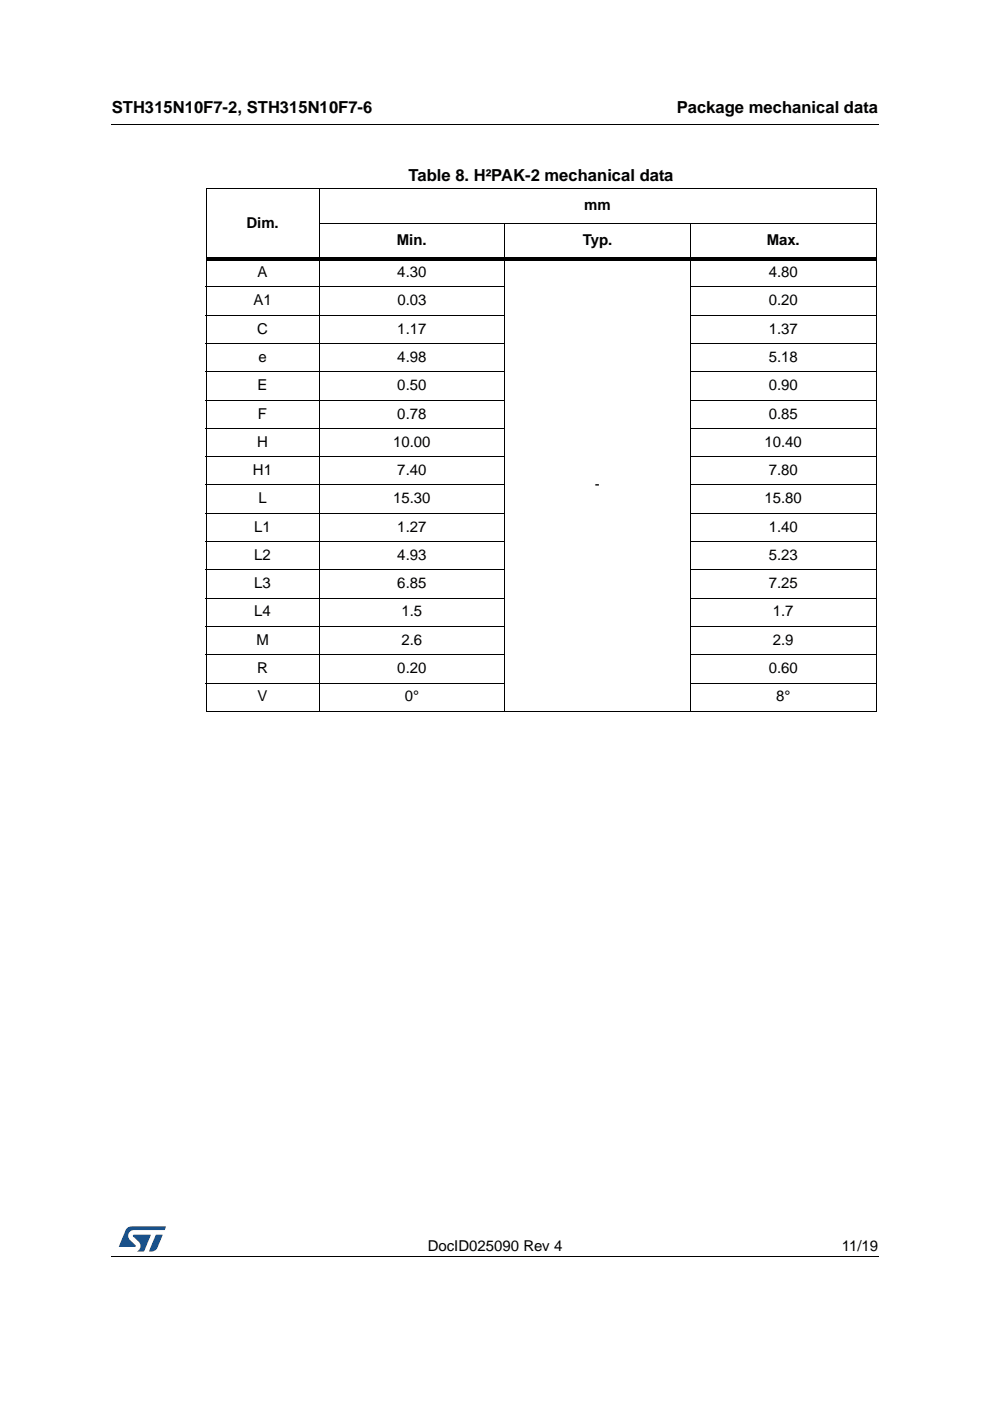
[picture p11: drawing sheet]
<svg xmlns="http://www.w3.org/2000/svg" width="210mm" height="297mm" viewBox="0 0 210 297" stroke-linecap="round" stroke-linejoin="round" font-family="sans-serif">
<path d="M23.6 26.2l.1 .2zM23.6 266.3l.1 .1z" fill="#000"/>
<path d="M23.7 26.3h162.6M23.7 266.4h162.6" fill="none" stroke="#000" stroke-width=".21"/>
<path d="M25.2 260h10v5.3h-10z" fill="#fff"/>
<g fill="#19518a">
<path d="M26.8 260.5l1.1-.5 7.3 .1-.3 .7h-6.5a1.31 1.31 0 0 0-1.2 1.1 1.31 1.31 0 0 0 .8 1.4l.7 .7v.3l-3.5 .1z"/>
<path d="M33.1 261.8h1.4l-.7 1.6a2.16 2.16 0 0 1-1.3 1.9l-.9-.1z"/>
<path d="M28.2 261.8l3.8 .1-1.4 3.3-1.6 .1a1.43 1.43 0 0 0 .6-1.7l-1.4-1.4z"/>
</g>
<g fill="none" stroke="#000" stroke-width=".21">
<path d="M67.6 40v110.9M43.6 40h142.2M43.7 40.1v110.6M67.6 47.5h118.2M107 47.4v103.5M146.4 47.4v103.5M185.8 40.1v110.6M43.6 60.8h63.5M43.6 66.8h63.5M43.6 72.9h63.5M43.6 78.8h63.5M146.3 60.8h39.5"/>
<path d="M146.3 66.8h39.5M146.3 72.9h39.5M146.3 78.8h39.5M43.6 84.8h63.5M43.6 90.8h63.5M43.6 96.8h63.5M146.3 84.8h39.5M146.3 90.8h39.5M146.3 96.8h39.5M43.6 102.8h63.5M43.6 108.8h63.5M43.6 114.8h63.5"/>
<path d="M146.3 102.8h39.5M146.3 108.8h39.5M146.3 114.8h39.5M43.6 120.8h63.5M43.6 126.8h63.5M43.6 132.8h63.5M43.6 138.8h63.5M146.3 120.8h39.5M146.3 126.8h39.5M146.3 132.8h39.5M146.3 138.8h39.5M43.6 144.8h63.5"/>
<path d="M43.6 150.8h142.2M146.3 144.8h39.5"/>
</g>
<path d="M43.6 54.5h142.2v.7h-142.2z" fill="#000"/>
<g font-size="3.5">
<text x="23.7" y="23.9">STH315N10F7-2, STH315N10F7-6</text>
<text x="143.5" y="23.9">Package mechanical data</text>
<text x="86.6" y="38.5">Table 8. H²PAK-2 mechanical data</text>
</g>
<g font-size="3.2">
<text x="123.9" y="44.6">mm</text>
<text x="52.2" y="48.3">Dim.</text>
<text x="84.2" y="52">Min.</text>
<text x="123.6" y="52">Typ.</text>
<text x="162.6" y="52">Max.</text>
<text x="54.6" y="58.7">A</text>
<text x="84.2" y="58.7">4.30</text>
<text x="163" y="58.7">4.80</text>
<text x="53.7" y="64.7">A1</text>
<text x="84.3" y="64.7">0.03</text>
<text x="163" y="64.7">0.20</text>
<text x="54.5" y="70.7">C</text>
<text x="84.2" y="70.7">1.17</text>
<text x="163" y="70.7">1.37</text>
<text x="54.8" y="76.7">e</text>
<text x="84.2" y="76.7">4.98</text>
<text x="163" y="76.7">5.18</text>
<text x="54.6" y="82.7">E</text>
<text x="84.2" y="82.7">0.50</text>
<text x="163" y="82.7">0.90</text>
<text x="54.7" y="88.7">F</text>
<text x="84.2" y="88.7">0.78</text>
<text x="163" y="88.7">0.85</text>
<text x="54.5" y="94.7">H</text>
<text x="83.4" y="94.7">10.00</text>
<text x="162.1" y="94.7">10.40</text>
<text x="53.6" y="100.7">H1</text>
<text x="84.2" y="100.7">7.40</text>
<text x="163" y="100.7">7.80</text>
<text x="54.8" y="106.7">L</text>
<text x="83.4" y="106.7">15.30</text>
<text x="126.2" y="103.7">-</text>
<text x="162.1" y="106.7">15.80</text>
<text x="53.9" y="112.7">L1</text>
<text x="84.2" y="112.7">1.27</text>
<text x="163" y="112.7">1.40</text>
<text x="53.9" y="118.7">L2</text>
<text x="84.2" y="118.7">4.93</text>
<text x="163" y="118.7">5.23</text>
<text x="53.9" y="124.7">L3</text>
<text x="84.2" y="124.7">6.85</text>
<text x="163" y="124.7">7.25</text>
<text x="53.9" y="130.7">L4</text>
<text x="85.1" y="130.7">1.5</text>
<text x="163.9" y="130.7">1.7</text>
<text x="54.4" y="136.7">M</text>
<text x="85.1" y="136.7">2.6</text>
<text x="163.9" y="136.7">2.9</text>
<text x="54.5" y="142.7">R</text>
<text x="84.2" y="142.7">0.20</text>
<text x="163" y="142.7">0.60</text>
<text x="54.6" y="148.7">V</text>
<text x="85.8" y="148.7">0°</text>
<text x="164.5" y="148.7">8°</text>
<text x="90.7" y="265.1">DocID025090 Rev 4</text>
<text x="178.5" y="265.1">11/19</text>
</g>
</svg>
